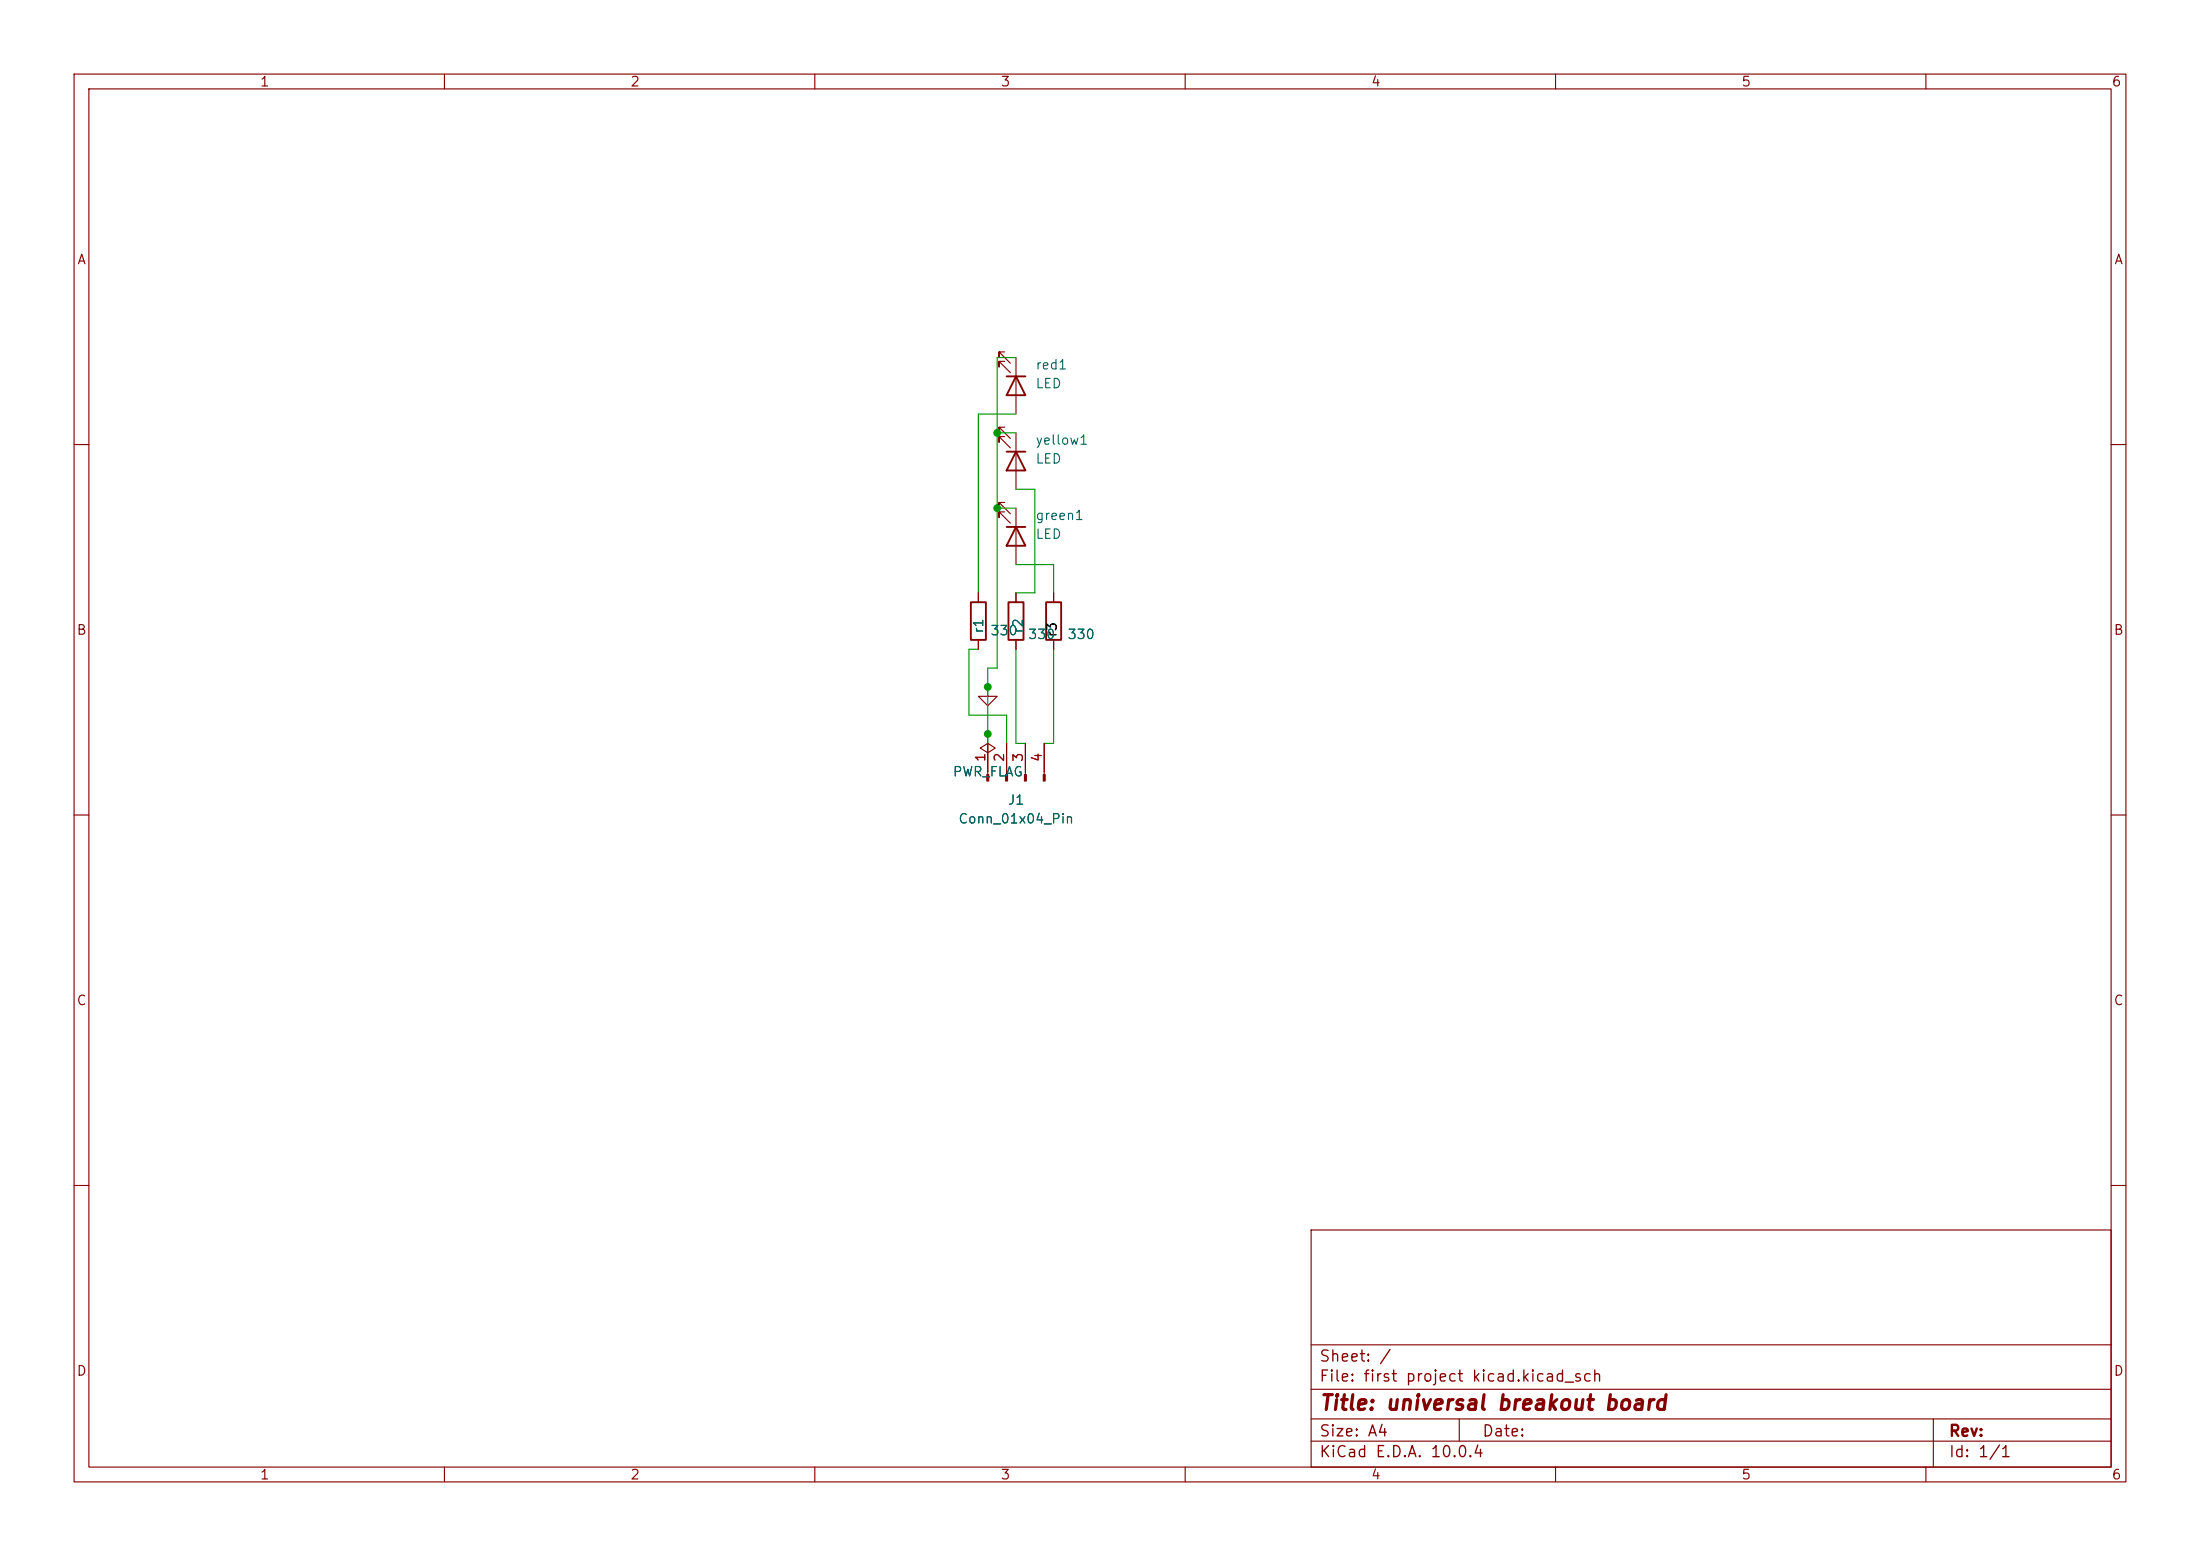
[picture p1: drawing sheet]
<svg xmlns="http://www.w3.org/2000/svg" width="297mm" height="210mm" viewBox="0 0 297 210" stroke-linecap="round" stroke-linejoin="round" font-family="sans-serif">
<g fill="none" stroke="#840000" stroke-width=".15">
<path d="M10 10h277v190h-277zM12 12h273v186h-273zM60 10v2M110 10v2M160 10v2M210 10v2M260 10v2M135.6 47.5h-.7v.8v-.8l1.5 1.5M135.6 48.8h-.7v.7v-.7l1.5 1.5M135.6 57.7h-.7v.7v-.7l1.5 1.5M135.6 58.9h-.7v.8v-.8l1.5 1.6M137.2 48.3v7.6"/>
<path d="M137.2 58.4v7.6M10 60h2M135.6 67.8h-.7v.8v-.8l1.5 1.5M135.6 69.1h-.7v.8v-.8l1.5 1.5M137.2 68.6v7.6M285 60h2M132.1 80v1.3M132.1 86.4v1.2M133.3 99.1v1.2l1.1 .7-1.1 .6-1-.6 1-.7v4.2M133.3 99.1h.1M133.3 92.7v1.3h1.3l-1.3 1.3-1.2-1.3h1.2M133.3 92.7h.1"/>
<path d="M137.2 80v1.3M137.2 86.4v1.2M142.2 80v1.3M142.2 86.4v1.2M10 110h2M135.9 100.3v4.2M138.4 100.3v4.2M141 100.3v4.2M285 110h2M10 160h2M177 166h108v32h-108zM285 160h2"/>
<path d="M60 198v2M110 198v2M160 198v2M177 194.5h108M177 191.5h108M177 187.5h108M177 181.5h108M197 191.5v3M210 198v2M260 198v2M261 191.5v6.5"/>
</g>
<path d="M135.9 50.8h2.5M137.2 50.8l1.2 2.5h-2.5zM135.9 61h2.5M135.9 71.1h2.5M137.2 61l1.2 2.5h-2.5zM137.2 71.1l1.2 2.6h-2.5zM131.1 81.3h2v5.1h-2zM136.1 81.3h2.1v5.1h-2.1zM141.2 81.3h2.1v5.1h-2.1z" fill="none" stroke="#840000" stroke-width=".25"/>
<g fill="#840000" stroke="#840000" stroke-width=".15">
<path d="M133.2 104.5h.3v.9h-.3z"/>
<path d="M135.8 104.5h.2v.9h-.2z"/>
<path d="M138.3 104.5h.3v.9h-.3z"/>
<path d="M140.8 104.5h.3v.9h-.3z"/>
</g>
<path d="M134.6 58.4h2.6M137.2 48.3h-2.6v41.9h-1.3v10.1M137.2 55.9h-5.1v24.1M134.6 68.6h2.6M137.2 66h2.5v14h-2.5M137.2 76.2h5v3.8M132.1 87.6h-1.3v8.9h5.1v3.8M137.2 87.6v12.7h1.2M142.2 87.6v12.7h-1.2" fill="none" stroke="#009600" stroke-width=".15"/>
<g fill="#009600" stroke="#009600" stroke-width=".14">
<circle cx="134.6" cy="58.4" r=".46"/>
<circle cx="133.3" cy="92.7" r=".46"/>
<circle cx="134.6" cy="68.6" r=".46"/>
<circle cx="133.3" cy="99.1" r=".46"/>
</g>
<text font-size="2" fill="#840000" x="178" y="190.8">Title: universal breakout board</text>
<g font-size="1.5" fill="#840000">
<text x="178" y="184.2">Sheet: /</text>
<text x="178" y="186.9">File: first project kicad.kicad_sch</text>
<text x="178" y="197.1">KiCad E.D.A. 10.0.4</text>
<text x="178" y="194.3">Size: A4</text>
<text x="200" y="194.3">Date:</text>
<text x="263" y="194.3">Rev:</text>
<text x="263" y="197.1">Id: 1/1</text>
</g>
<g font-size="1.3" fill="#840000">
<text x="35" y="12">1</text>
<text x="85" y="12">2</text>
<text x="135" y="12">3</text>
<text x="185" y="12">4</text>
<text x="235" y="12">5</text>
<text x="285" y="12">6</text>
<text x="10.3" y="36">A</text>
<text x="285.3" y="36">A</text>
<text x="10.3" y="86">B</text>
<text x="285.3" y="86">B</text>
<text x="10.3" y="136">C</text>
<text x="285.3" y="136">C</text>
<text x="10.3" y="186">D</text>
<text x="285.3" y="186">D</text>
<text x="35" y="200">1</text>
<text x="85" y="200">2</text>
<text x="135" y="200">3</text>
<text x="185" y="200">4</text>
<text x="235" y="200">5</text>
<text x="285" y="200">6</text>
</g>
<g font-size="1.3" fill="#006464">
<text x="139.7" y="50.2">red1</text>
<text x="139.7" y="52.7">LED</text>
<text x="139.7" y="62.9">LED</text>
<text x="139.7" y="60.3">yellow1</text>
<text x="139.7" y="70.5">green1</text>
<text x="139.7" y="73">LED</text>
<text x="133.1" y="85.6" transform="rotate(-90 133.1 85.6)">r1</text>
<text x="133.6" y="86.1">330</text>
<text x="138.4" y="85.6" transform="rotate(-90 138.4 85.6)">r2</text>
<text x="138.7" y="86.6">330</text>
<text x="144" y="86.6">330</text>
<text x="128.5" y="105.1">PWR_FLAG</text>
<text x="129.3" y="111.5">Conn_01x04_Pin</text>
<text x="136" y="108.9">J1</text>
</g>
<text font-size="1.3" x="143" y="86.1" transform="rotate(-90 143 86.1)">r3</text>
<g font-size="1.3" fill="#a90000">
<text x="133.3" y="102.9" transform="rotate(-90 133.3 102.9)">1</text>
<text x="135.9" y="102.9" transform="rotate(-90 135.9 102.9)">2</text>
<text x="138.4" y="102.9" transform="rotate(-90 138.4 102.9)">3</text>
<text x="140.9" y="102.9" transform="rotate(-90 140.9 102.9)">4</text>
</g>
</svg>
